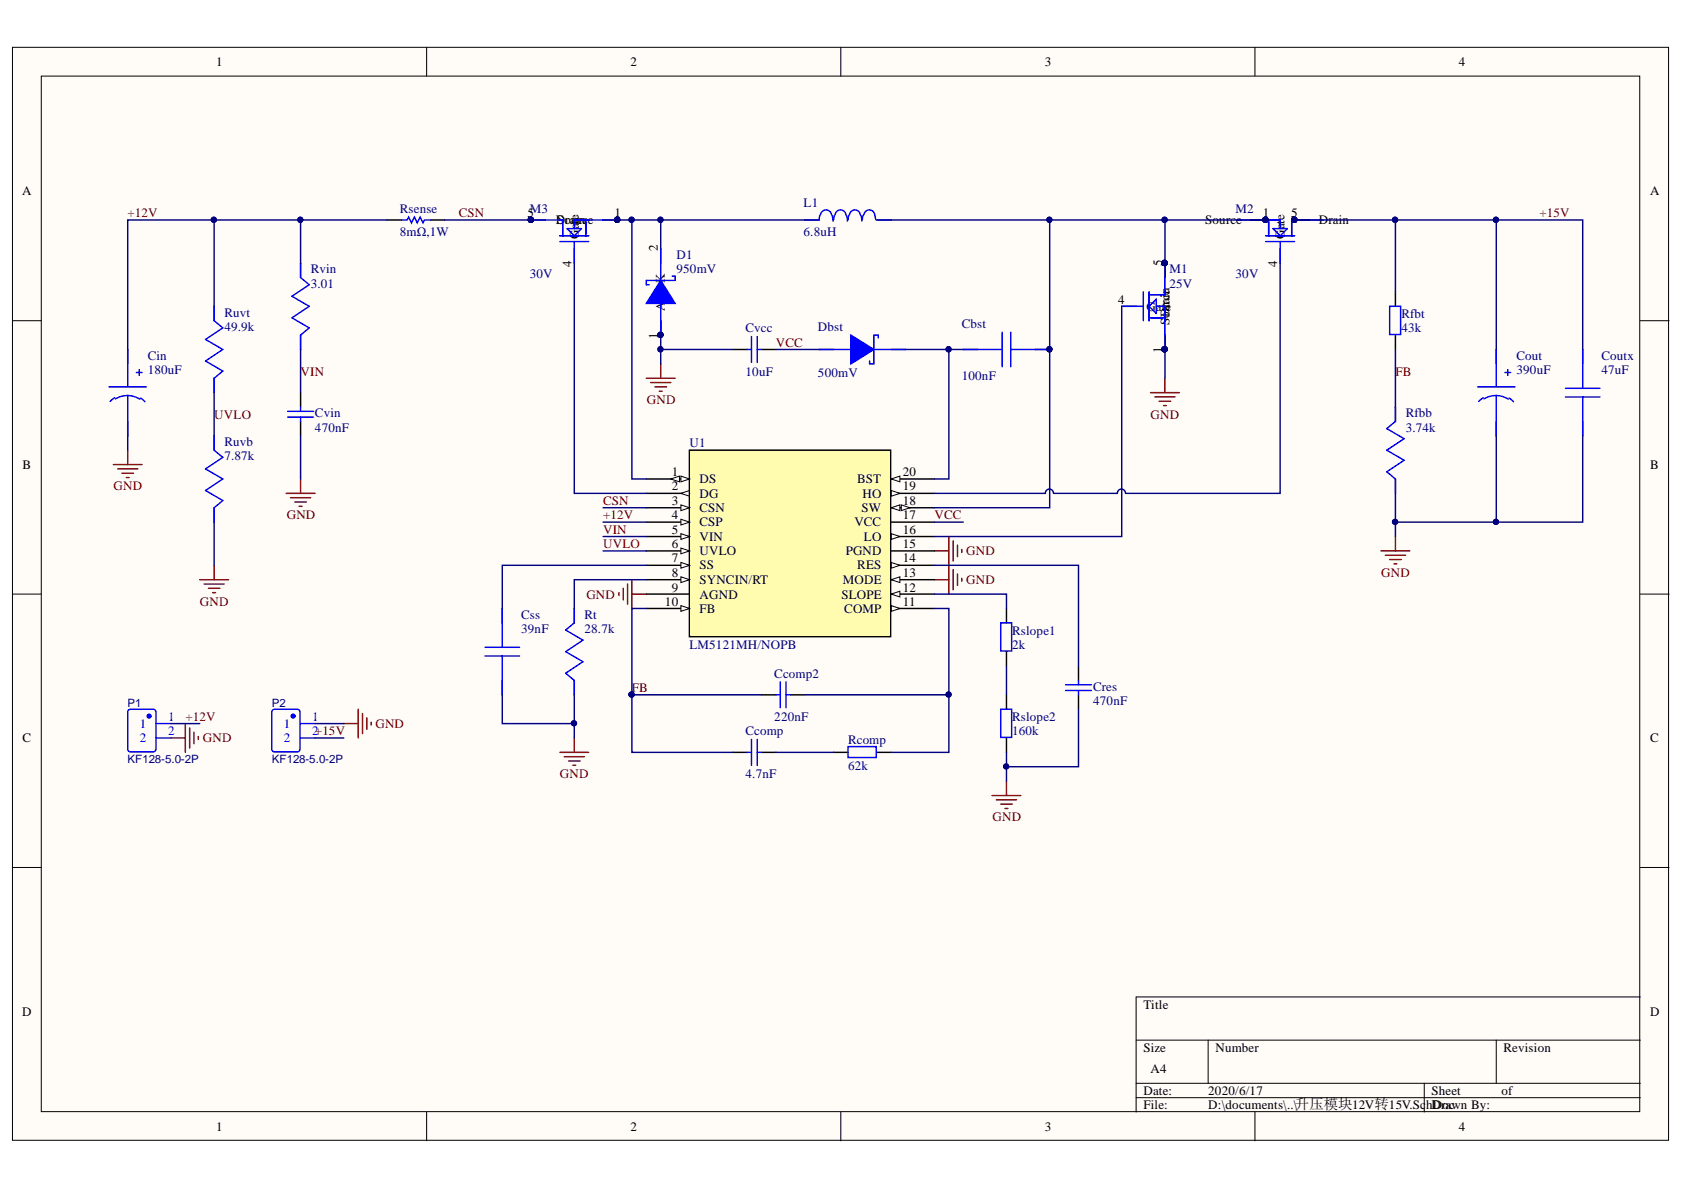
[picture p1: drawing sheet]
# Altium project 升压模块12V转15V.PrjPCB
1 sheet, 29 parts. Net scope: global (net labels, ports and power ports of the same name join across sheets).
Board file: 升压模块12V转15V.PcbDoc

## Sheet 升压模块12V转15V.SchDoc
size A4

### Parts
Cbst  value 100nF  [0805]  (hidden comment: C0805C104M5RACTU)
Ccomp  4.7nF  [0805C]
Ccomp2  220nF  [0805C]
Cin  value 180uF  [CAPSMT_62_E7]  (hidden comment: 20SVPF180M)
Cout  value 390uF  [CAPSMT_62_E12]  (hidden comment: 20SVPF390M)
Coutx  value 47uF  [1206]  (hidden comment: C3216X5R1E476M160AC)
Cres  470nF  [0805C]
Css  value 39nF  [0402]  (hidden comment: GRM155R71E393KA88D)
Cvcc  10uF  [0805C]
Cvin  470nF  [0805C]
D1  value 950mV  [DPAK]  (hidden comment: SBRD10200TR)
Dbst  value 500mV  [SMB]  (hidden comment: B220-13-F)
L1  value 6.8uH  [SER2915L]  (hidden comment: SER2915L-682KL)
M1  value 25V  [DQG0008A]  (hidden comment: CSD16327Q3)
M2  value 30V  [DQG0008A]  (hidden comment: CSD17575Q3)
M3  value 30V  [TRANS_Fairchild_]  (hidden comment: FDMC7660DC)
P1  KF128-5.0-2P  [CONN-TH_P5.00_KF128-5.0-2P]
P2  KF128-5.0-2P  [CONN-TH_P5.00_KF128-5.0-2P]
Rcomp  62k  [0805R]
Rfbb  value 3.74k  [0402]  (hidden comment: CRCW04023K74FKED)
Rfbt  43k  [0805R]
Rsense  8mΩ,1W  [R2512]
Rslope1  2k  [0805R]
Rslope2  160k  [0805R]
Rt  value 28.7k  [0201]  (hidden comment: RC0201FR-0728K7L)
Ruvb  value 7.87k  [0402]  (hidden comment: CRCW04027K87FKED)
Ruvt  value 49.9k  [0402]  (hidden comment: CRCW040249K9FKED)
Rvin  value 3.01  [0402]  (hidden comment: CRCW04023R01FKED)
U1  LM5121MH/NOPB  [PWP20_TEX]

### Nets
GND: Cin.2(-) Cout.2(-) Coutx.2 Cres.1 Css.2 Cvcc.1 Cvin.1 D1.1(A) D1.3(A) M1.1(Source) M1.2(Source) M1.3(Source) P1.2 P2.1 Rfbb.2 Rslope2.1 Rt.2 Ruvb.1 U1.9(AGND) U1.13(MODE) U1.15(PGND)
+12V: Cin.1(+) P1.1 Rsense.1 Ruvt.2 Rvin.2 U1.4(CSP)
+15V: Cout.1(+) Coutx.1 M2.5(Drain) M2.6(Drain) M2.7(Drain) M2.8(Drain) M2.9(Drain) P2.2 Rfbt.2
CSN: M3.5(Drain) M3.6(Drain) M3.7(Drain) M3.8(Drain) Rsense.2 U1.3(CSN)
FB: Ccomp.2 Ccomp2.2 Rfbb.1 Rfbt.1 U1.10(FB)
UVLO: Ruvb.2 Ruvt.1 U1.6(UVLO)
VCC: Cvcc.2 Dbst.2(A) U1.17(VCC)
VIN: Cvin.2 Rvin.1 U1.5(VIN)
NetCbst_1: Cbst.1 L1.2 M1.5(Drain) M1.6(Drain) M1.7(Drain) M1.8(Drain) M1.9(Drain) M2.1(Source) M2.2(Source) M2.3(Source) U1.18(SW)
NetCbst_2: Cbst.2 Dbst.1(K) U1.20(BST)
NetCcomp2_1: Ccomp2.1 Rcomp.1 U1.11(COMP)
NetCcomp_1: Ccomp.1 Rcomp.2
NetCres_2: Cres.2 U1.14(RES)
NetCss_1: Css.1 U1.7(SS)
NetD1_2: D1.2(K) L1.1 M3.1(Source) M3.2(Source) M3.3(Source) U1.1(DS)
NetM1_4: M1.4(Gate) U1.16(LO)
NetM2_4: M2.4(Gate) U1.19(HO)
NetM3_4: M3.4(Gate) U1.2(DG)
NetRslope1_1: Rslope1.1 Rslope2.2
NetRslope1_2: Rslope1.2 U1.12(SLOPE)
NetRt_1: Rt.1 U1.8(SYNCIN/RT)
